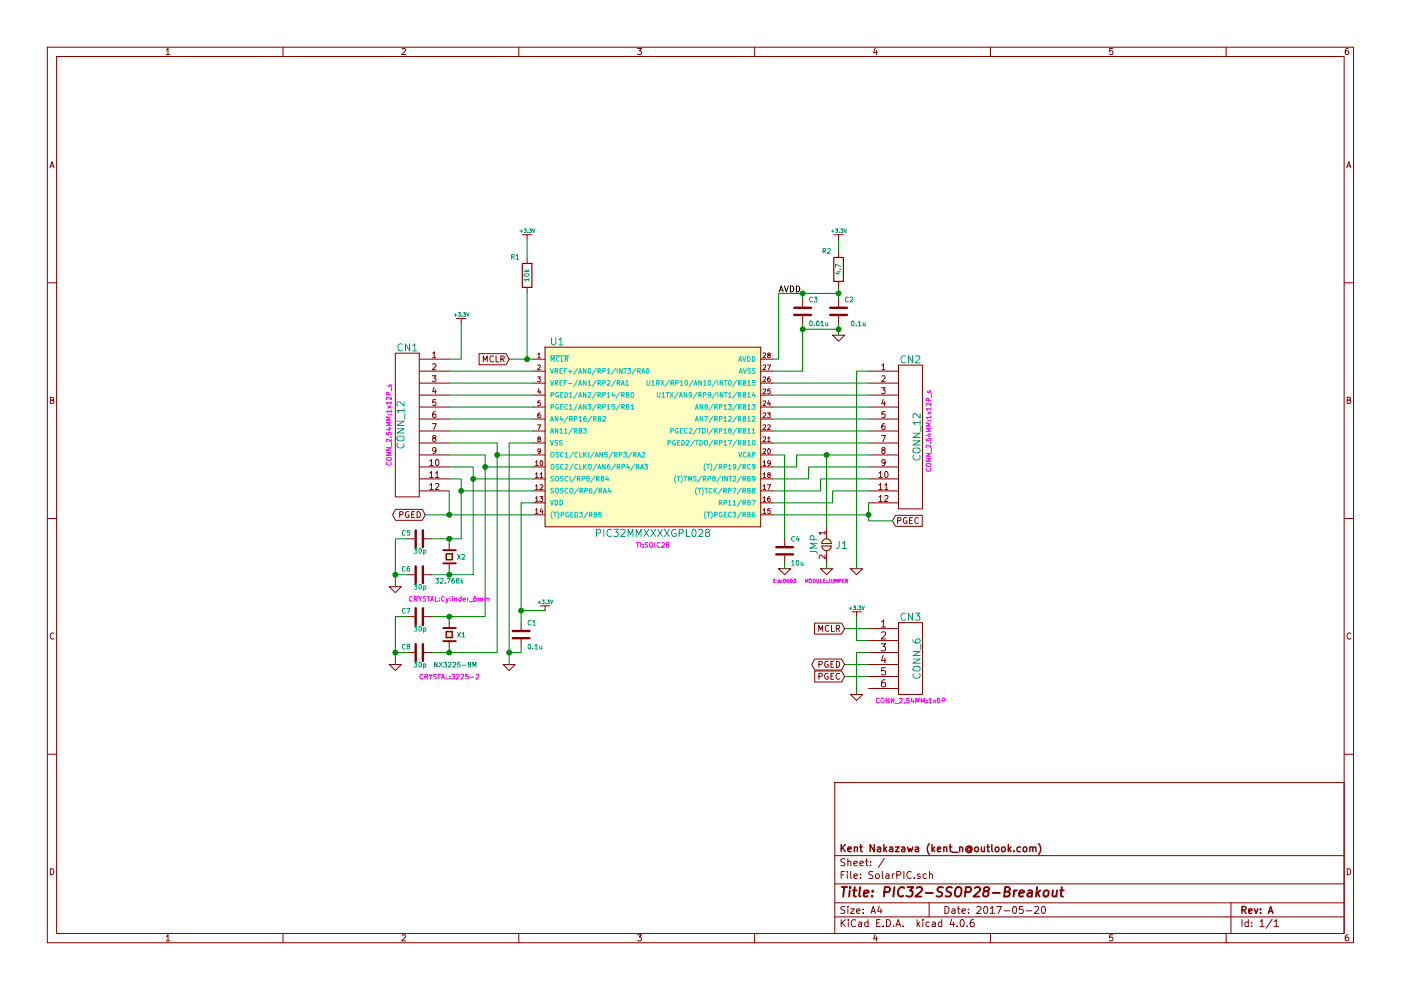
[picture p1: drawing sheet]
EESchema Schematic File Version 2
LIBS:AMPLIFIER
LIBS:basic
LIBS:CLOCK
LIBS:CONN
LIBS:DIODE
LIBS:FET
LIBS:holder
LIBS:LDO
LIBS:LOGIC
LIBS:modem
LIBS:msp430
LIBS:Opto
LIBS:PIC
LIBS:PMIC
LIBS:power
LIBS:RAM
LIBS:RF
LIBS:ROM
LIBS:Sensor
LIBS:socket
LIBS:SolarPIC-cache
EELAYER 25 0
EELAYER END
$Descr A4 11693 8268
encoding utf-8
Sheet 1 1
Title "PIC32-SSOP28-Breakout"
Date "2017-05-20"
Rev "A"
Comp "Kent Nakazawa (kent_n@outlook.com)"
Comment1 ""
Comment2 ""
Comment3 ""
Comment4 ""
$EndDescr
$Comp
L PIC32MMXXXXGPL028 U1
U 1 1
P 5450 3650
F 0 "U1" H 4650 4450 60  0000 C CNN
F 1 "PIC32MMXXXXGPL028" H 5450 2850 60  0000 C CNN
F 2 "TI:SOIC28" H 5450 2750 40  0000 C CNN
F 3 "" H 5450 2650 60  0000 C CNN
	1    5450 3650
	1    0    0    -1  
$EndComp
$Comp
L R R1
U 1 1
P 4400 2300
F 0 "R1" H 4500 2150 40  0000 C CNN
F 1 "10k" V 4400 2300 40  0000 C CNN
F 2 "EIA:0402" V 4330 2300 30  0001 C CNN
F 3 "" H 4400 2300 30  0000 C CNN
	1    4400 2300
	-1   0    0    1   
$EndComp
$Comp
L +3.3V #PWR01
U 1 1
P 4550 5100
F 0 "#PWR01" H 4550 5150 10  0001 C CNN
F 1 "+3.3V" H 4550 5175 30  0000 C CNN
F 2 "" H 4550 5100 60  0000 C CNN
F 3 "" H 4550 5100 60  0000 C CNN
	1    4550 5100
	1    0    0    -1  
$EndComp
$Comp
L +3.3V #PWR02
U 1 1
P 4400 2000
F 0 "#PWR02" H 4400 2050 10  0001 C CNN
F 1 "+3.3V" H 4400 2075 30  0000 C CNN
F 2 "" H 4400 2000 60  0000 C CNN
F 3 "" H 4400 2000 60  0000 C CNN
	1    4400 2000
	1    0    0    -1  
$EndComp
$Comp
L C C1
U 1 1
P 4350 5300
F 0 "C1" H 4400 5400 40  0000 L CNN
F 1 "0.1u" H 4400 5200 40  0000 L CNN
F 2 "EIA:0402" H 4450 5100 30  0001 C CNN
F 3 "" H 4350 5300 60  0000 C CNN
	1    4350 5300
	1    0    0    -1  
$EndComp
$Comp
L GND #PWR03
U 1 1
P 4250 5550
F 0 "#PWR03" H 4250 5550 30  0001 C CNN
F 1 "GND" H 4250 5480 30  0001 C CNN
F 2 "" H 4250 5550 60  0000 C CNN
F 3 "" H 4250 5550 60  0000 C CNN
	1    4250 5550
	1    0    0    -1  
$EndComp
$Comp
L C C4
U 1 1
P 6550 4600
F 0 "C4" H 6600 4700 40  0000 L CNN
F 1 "10u" H 6600 4500 40  0000 L CNN
F 2 "EIA:0603" H 6550 4350 30  0000 C CNN
F 3 "" H 6550 4600 60  0000 C CNN
	1    6550 4600
	1    0    0    -1  
$EndComp
$Comp
L GND #PWR04
U 1 1
P 6550 4750
F 0 "#PWR04" H 6550 4750 30  0001 C CNN
F 1 "GND" H 6550 4680 30  0001 C CNN
F 2 "" H 6550 4750 60  0000 C CNN
F 3 "" H 6550 4750 60  0000 C CNN
	1    6550 4750
	1    0    0    -1  
$EndComp
$Comp
L C C3
U 1 1
P 6700 2600
F 0 "C3" H 6750 2700 40  0000 L CNN
F 1 "0.01u" H 6750 2500 40  0000 L CNN
F 2 "EIA:0402" H 6700 2350 30  0001 C CNN
F 3 "" H 6700 2600 60  0000 C CNN
	1    6700 2600
	1    0    0    -1  
$EndComp
$Comp
L R R2
U 1 1
P 7000 2250
F 0 "R2" H 7100 2100 40  0000 C CNN
F 1 "4.7" V 7000 2250 40  0000 C CNN
F 2 "EIA:0402" V 6930 2250 30  0001 C CNN
F 3 "" H 7000 2250 30  0000 C CNN
	1    7000 2250
	-1   0    0    1   
$EndComp
$Comp
L CONN_12 CN2
U 1 1
P 7600 3650
F 0 "CN2" H 7600 4300 60  0000 C CNN
F 1 "CONN_12" V 7650 3650 60  0000 C CNN
F 2 "CONN_2.54MM:1x12P_s" V 7750 3700 40  0000 C CNN
F 3 "" H 7600 3650 60  0000 C CNN
	1    7600 3650
	1    0    0    -1  
$EndComp
$Comp
L CONN_12 CN1
U 1 1
P 3400 3550
F 0 "CN1" H 3400 4200 60  0000 C CNN
F 1 "CONN_12" V 3450 3550 60  0000 C CNN
F 2 "CONN_2.54MM:1x12P_s" V 3550 3550 40  0000 C CNN
F 3 "" H 3400 3550 60  0000 C CNN
	1    3400 3550
	-1   0    0    -1  
$EndComp
$Comp
L GND #PWR05
U 1 1
P 7150 4750
F 0 "#PWR05" H 7150 4750 30  0001 C CNN
F 1 "GND" H 7150 4680 30  0001 C CNN
F 2 "" H 7150 4750 60  0000 C CNN
F 3 "" H 7150 4750 60  0000 C CNN
	1    7150 4750
	1    0    0    -1  
$EndComp
$Comp
L +3.3V #PWR06
U 1 1
P 3850 2700
F 0 "#PWR06" H 3850 2750 10  0001 C CNN
F 1 "+3.3V" H 3850 2775 30  0000 C CNN
F 2 "" H 3850 2700 60  0000 C CNN
F 3 "" H 3850 2700 60  0000 C CNN
	1    3850 2700
	1    0    0    -1  
$EndComp
$Comp
L GND #PWR07
U 1 1
P 7000 2800
F 0 "#PWR07" H 7000 2800 30  0001 C CNN
F 1 "GND" H 7000 2730 30  0001 C CNN
F 2 "" H 7000 2800 60  0000 C CNN
F 3 "" H 7000 2800 60  0000 C CNN
	1    7000 2800
	1    0    0    -1  
$EndComp
$Comp
L C C2
U 1 1
P 7000 2600
F 0 "C2" H 7050 2700 40  0000 L CNN
F 1 "0.1u" H 7100 2500 40  0000 L CNN
F 2 "EIA:0402" H 7000 2350 30  0001 C CNN
F 3 "" H 7000 2600 60  0000 C CNN
	1    7000 2600
	1    0    0    -1  
$EndComp
Wire Wire Line
	4400 2150 4400 2000
Wire Wire Line
	6550 4700 6550 4750
Connection ~ 6700 2450
Wire Wire Line
	6450 3000 6500 3000
Wire Wire Line
	6500 3000 6500 2450
Wire Wire Line
	6500 2450 7000 2450
Wire Wire Line
	6700 3100 6450 3100
Wire Wire Line
	6700 2700 6700 3100
Wire Wire Line
	4400 2450 4400 3000
Wire Wire Line
	4450 4200 4350 4200
Wire Wire Line
	4350 4200 4350 5200
Wire Wire Line
	6450 3800 6550 3800
Wire Wire Line
	6550 3800 6550 4500
Wire Wire Line
	6450 3200 7250 3200
Wire Wire Line
	7250 3300 6450 3300
Wire Wire Line
	6450 3400 7250 3400
Wire Wire Line
	7250 3500 6450 3500
Wire Wire Line
	6450 3600 7250 3600
Wire Wire Line
	7250 3700 6450 3700
Wire Wire Line
	6450 4200 6950 4200
Wire Wire Line
	6950 4200 6950 4100
Wire Wire Line
	6950 4100 7250 4100
Wire Wire Line
	7250 4000 6850 4000
Wire Wire Line
	6850 4000 6850 4100
Wire Wire Line
	6850 4100 6450 4100
Wire Wire Line
	6450 4000 6750 4000
Wire Wire Line
	6750 4000 6750 3900
Wire Wire Line
	6750 3900 7250 3900
Wire Wire Line
	7250 3800 6650 3800
Wire Wire Line
	6650 3900 6450 3900
Wire Wire Line
	4450 3700 4250 3700
Wire Wire Line
	4250 3700 4250 5550
Wire Wire Line
	4350 5400 4350 5450
Wire Wire Line
	4350 5450 4250 5450
Connection ~ 4250 5450
Wire Wire Line
	4350 5100 4550 5100
Connection ~ 4350 5100
Wire Wire Line
	4450 3100 3750 3100
Wire Wire Line
	3750 3200 4450 3200
Wire Wire Line
	4450 3300 3750 3300
Wire Wire Line
	3750 3400 4450 3400
Wire Wire Line
	3750 3500 4450 3500
Wire Wire Line
	4450 3600 3750 3600
Wire Wire Line
	4450 3800 4150 3800
Wire Wire Line
	4150 3700 3750 3700
Wire Wire Line
	3750 3800 4050 3800
Wire Wire Line
	4050 3900 4450 3900
Wire Wire Line
	4450 4000 3950 4000
Wire Wire Line
	3950 4800 3950 3900
Wire Wire Line
	3950 3900 3750 3900
Wire Wire Line
	3750 4000 3850 4000
Wire Wire Line
	3850 4000 3850 4500
Wire Wire Line
	3850 4100 4450 4100
Wire Wire Line
	3750 3000 3850 3000
Wire Wire Line
	3850 3000 3850 2700
Wire Wire Line
	7000 2400 7000 2500
Connection ~ 7000 2450
Wire Wire Line
	6700 2450 6700 2500
Wire Wire Line
	7000 2700 7000 2800
Wire Wire Line
	6700 2750 7000 2750
Connection ~ 7000 2750
Connection ~ 6700 2750
Wire Wire Line
	6650 3800 6650 3900
Connection ~ 4150 3800
Connection ~ 4050 3900
Connection ~ 3950 4000
Wire Wire Line
	3850 4500 3600 4500
Connection ~ 3850 4100
$Comp
L CRYSTAL X2
U 1 1
P 3750 4650
F 0 "X2" V 3750 4750 40  0000 C CNN
F 1 "32.768k" V 3950 4650 40  0000 C CNN
F 2 "CRYSTAL:Cylinder_6mm" V 4100 4650 40  0000 C CNN
F 3 "" H 3750 4650 60  0000 C CNN
	1    3750 4650
	0    1    1    0   
$EndComp
$Comp
L CRYSTAL X1
U 1 1
P 3750 5300
F 0 "X1" V 3750 5400 40  0000 C CNN
F 1 "NX3225-8M" V 4000 5350 40  0000 C CNN
F 2 "CRYSTAL:3225-2" V 4100 5300 40  0000 C CNN
F 3 "" H 3750 5300 60  0000 C CNN
	1    3750 5300
	0    1    1    0   
$EndComp
Wire Wire Line
	3600 4800 3950 4800
Wire Wire Line
	3750 4800 3750 4750
Wire Wire Line
	3750 4500 3750 4550
Connection ~ 3750 4500
Connection ~ 3750 4800
Wire Wire Line
	4050 3800 4050 5150
Wire Wire Line
	4050 5150 3600 5150
Wire Wire Line
	4150 5450 4150 3700
Wire Wire Line
	3600 5450 4150 5450
Wire Wire Line
	3750 5450 3750 5400
Wire Wire Line
	3750 5150 3750 5200
Connection ~ 3750 5150
Connection ~ 3750 5450
$Comp
L C C5
U 1 1
P 3500 4500
F 0 "C5" V 3450 4350 40  0000 L CNN
F 1 "30p" V 3600 4450 40  0000 L CNN
F 2 "EIA:0402" V 3500 4100 30  0001 C CNN
F 3 "" H 3500 4500 60  0000 C CNN
	1    3500 4500
	0    1    1    0   
$EndComp
$Comp
L C C6
U 1 1
P 3500 4800
F 0 "C6" V 3450 4650 40  0000 L CNN
F 1 "30p" V 3600 4750 40  0000 L CNN
F 2 "EIA:0402" V 3500 4400 30  0001 C CNN
F 3 "" H 3500 4800 60  0000 C CNN
	1    3500 4800
	0    1    1    0   
$EndComp
$Comp
L C C7
U 1 1
P 3500 5150
F 0 "C7" V 3450 5000 40  0000 L CNN
F 1 "30p" V 3600 5100 40  0000 L CNN
F 2 "EIA:0402" V 3500 4750 30  0001 C CNN
F 3 "" H 3500 5150 60  0000 C CNN
	1    3500 5150
	0    1    1    0   
$EndComp
$Comp
L C C8
U 1 1
P 3500 5450
F 0 "C8" V 3450 5300 40  0000 L CNN
F 1 "30p" V 3600 5400 40  0000 L CNN
F 2 "EIA:0402" V 3500 5050 30  0001 C CNN
F 3 "" H 3500 5450 60  0000 C CNN
	1    3500 5450
	0    1    1    0   
$EndComp
Wire Wire Line
	3400 4500 3300 4500
Wire Wire Line
	3300 4500 3300 4900
Wire Wire Line
	3400 4800 3300 4800
Connection ~ 3300 4800
Wire Wire Line
	3400 5150 3300 5150
Wire Wire Line
	3300 5150 3300 5550
Wire Wire Line
	3400 5450 3300 5450
Connection ~ 3300 5450
$Comp
L GND #PWR08
U 1 1
P 3300 4900
F 0 "#PWR08" H 3300 4900 30  0001 C CNN
F 1 "GND" H 3300 4830 30  0001 C CNN
F 2 "" H 3300 4900 60  0000 C CNN
F 3 "" H 3300 4900 60  0000 C CNN
	1    3300 4900
	1    0    0    -1  
$EndComp
$Comp
L GND #PWR09
U 1 1
P 3300 5550
F 0 "#PWR09" H 3300 5550 30  0001 C CNN
F 1 "GND" H 3300 5480 30  0001 C CNN
F 2 "" H 3300 5550 60  0000 C CNN
F 3 "" H 3300 5550 60  0000 C CNN
	1    3300 5550
	1    0    0    -1  
$EndComp
$Comp
L +3.3V #PWR010
U 1 1
P 7150 5150
F 0 "#PWR010" H 7150 5200 10  0001 C CNN
F 1 "+3.3V" H 7150 5225 30  0000 C CNN
F 2 "" H 7150 5150 60  0000 C CNN
F 3 "" H 7150 5150 60  0000 C CNN
	1    7150 5150
	1    0    0    -1  
$EndComp
Wire Wire Line
	7150 5350 7250 5350
Wire Wire Line
	7150 5350 7150 5150
Wire Wire Line
	7250 5450 7150 5450
Wire Wire Line
	7150 5450 7150 5800
$Comp
L GND #PWR011
U 1 1
P 7150 5800
F 0 "#PWR011" H 7150 5750 30  0001 C CNN
F 1 "GND" H 7150 5730 30  0001 C CNN
F 2 "" H 7150 5800 60  0000 C CNN
F 3 "" H 7150 5800 60  0000 C CNN
	1    7150 5800
	1    0    0    -1  
$EndComp
Wire Wire Line
	7250 5250 7050 5250
Wire Wire Line
	7050 5550 7250 5550
Wire Wire Line
	7250 5650 7050 5650
Text GLabel 7050 5250 0    50   Input ~ 0
MCLR
Text GLabel 7450 4350 2    50   Input ~ 0
PGEC
Text GLabel 3550 4300 0    50   BiDi ~ 0
PGED
Text GLabel 7050 5650 0    50   Input ~ 0
PGEC
Text GLabel 7050 5550 0    50   BiDi ~ 0
PGED
Wire Wire Line
	6450 4300 7250 4300
Text Label 6500 2450 0    50   ~ 0
AVDD
Wire Wire Line
	7000 2100 7000 2000
$Comp
L +3.3V #PWR012
U 1 1
P 7000 2000
F 0 "#PWR012" H 7000 2050 10  0001 C CNN
F 1 "+3.3V" H 7000 2075 30  0000 C CNN
F 2 "" H 7000 2000 60  0000 C CNN
F 3 "" H 7000 2000 60  0000 C CNN
	1    7000 2000
	1    0    0    -1  
$EndComp
Wire Wire Line
	7150 3100 7150 4750
Wire Wire Line
	7150 3100 7250 3100
$Comp
L CONN_6 CN3
U 1 1
P 7600 5500
F 0 "CN3" H 7600 5850 60  0000 C CNN
F 1 "CONN_6" V 7650 5500 60  0000 C CNN
F 2 "CONN_2.54MM:1x6P" H 7600 5150 40  0000 C CNN
F 3 "" H 7600 5500 60  0000 C CNN
	1    7600 5500
	1    0    0    -1  
$EndComp
Text GLabel 4250 3000 0    50   Input ~ 0
MCLR
Wire Wire Line
	4250 3000 4450 3000
Connection ~ 4400 3000
Wire Wire Line
	3750 4100 3750 4300
Wire Wire Line
	3550 4300 4450 4300
Connection ~ 3750 4300
Wire Wire Line
	7250 4200 7250 4350
Wire Wire Line
	7250 4350 7450 4350
Connection ~ 7250 4300
$Comp
L JMP J1
U 1 1
P 6900 4550
F 0 "J1" V 6900 4675 60  0000 C CNN
F 1 "JMP" H 6900 4450 60  0000 C CNN
F 2 "MODULE:JUMPER" V 7200 4550 30  0000 C CNN
F 3 "" H 6900 4550 60  0000 C CNN
	1    6900 4550
	0    1    1    0   
$EndComp
$Comp
L GND #PWR013
U 1 1
P 6900 4750
F 0 "#PWR013" H 6900 4750 30  0001 C CNN
F 1 "GND" H 6900 4680 30  0001 C CNN
F 2 "" H 6900 4750 60  0000 C CNN
F 3 "" H 6900 4750 60  0000 C CNN
	1    6900 4750
	1    0    0    -1  
$EndComp
Wire Wire Line
	6900 4700 6900 4750
Wire Wire Line
	6900 4400 6900 3800
Connection ~ 6900 3800
$EndSCHEMATC
